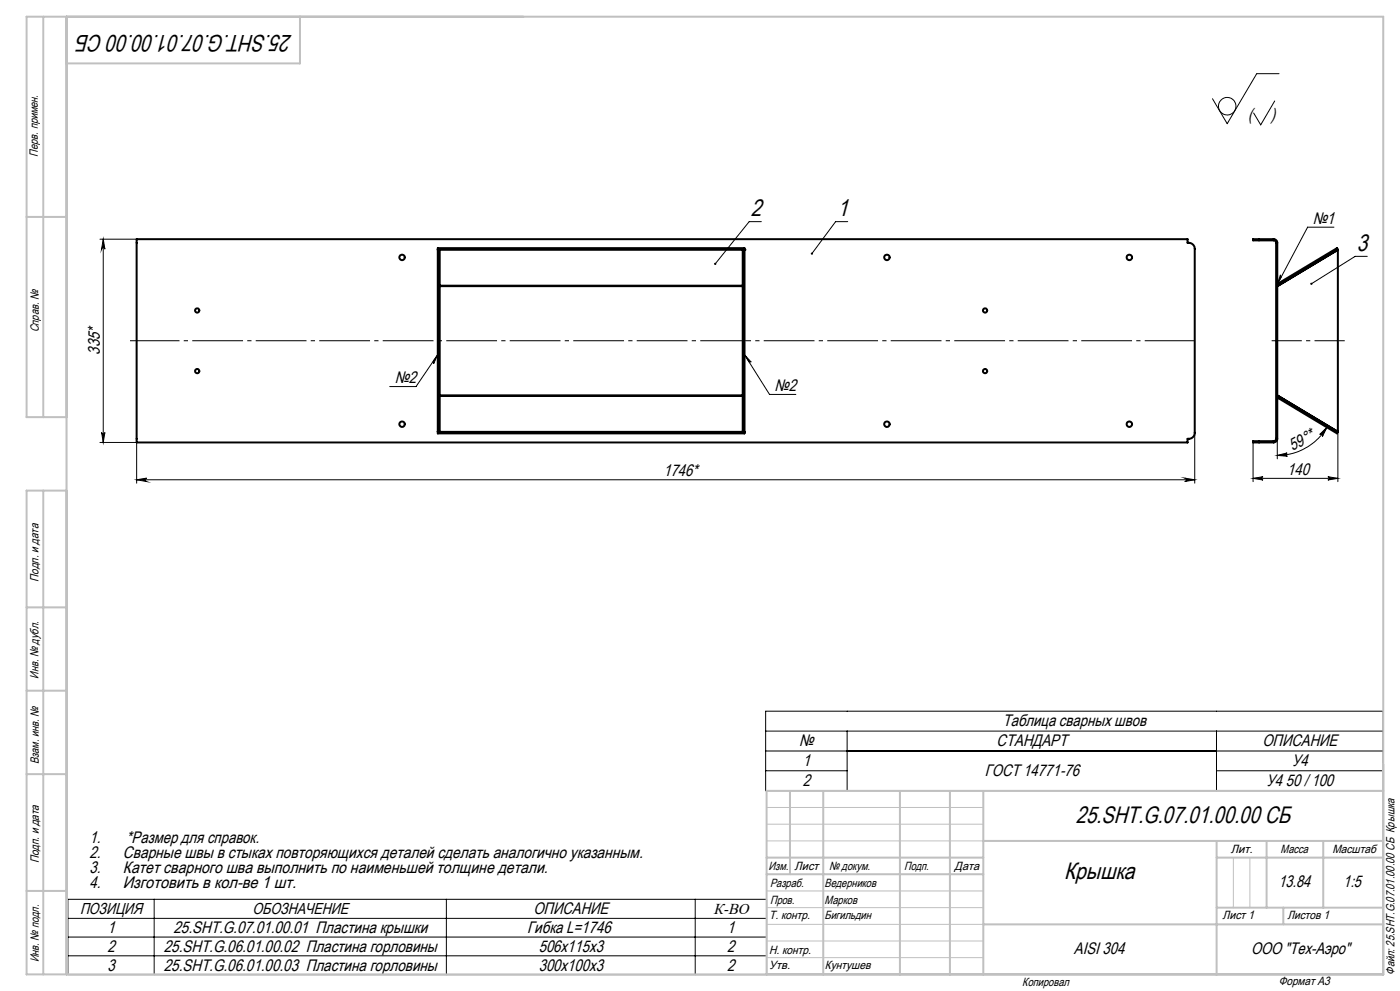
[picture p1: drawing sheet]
<svg xmlns="http://www.w3.org/2000/svg" width="420mm" height="297mm" viewBox="0 0 420 297" stroke-linecap="round" stroke-linejoin="round" font-family="sans-serif">
<g fill="none" stroke="#000" stroke-width=".6">
<path d="M41 71.7h315.3v1.1a1.85 1.85 0 0 1 2.1 1.8v55.1a1.85 1.85 0 0 1-2.1 1.8v1.1h-315.3zM131.3 74.9h.1M131.3 74.9h92M131.3 74.4h92v55.5h-92zM131.9 74.9v54.5h-.6M222.8 74.9v54.5h.5M223.3 74.9h.1M375.9 71.7h6.2a1.08 1.08 0 0 1 1.1 1.1v58.7a1.08 1.08 0 0 1-1.1 1.1h-6.2v-.4h6.3l.4-.2 .2-.5v-58.7l-.2-.6-.5-.2h-6.2zM401.4 74.9v54.5M131.9 85.6h90.9M131.9 85.8h90.9M383.5 85.6l-.3-.5 17.9-10.7 .3 .5-18.2 10.9"/>
<path d="M131.9 118.7h90.9M131.9 118.5h90.9M383.2 118.5l18.2 10.9-.3 .5-17.9-10.8 .3-.4M131.3 129.4h92"/>
<circle cx="120.6" cy="77.1" r=".81"/>
<circle cx="266.1" cy="77.1" r=".81"/>
<circle cx="338.8" cy="77.1" r=".81"/>
<circle cx="59.2" cy="93" r=".64"/>
<circle cx="295.5" cy="93" r=".64"/>
<circle cx="59.2" cy="111.2" r=".64"/>
<circle cx="295.5" cy="111.2" r=".64"/>
<circle cx="120.6" cy="127.1" r=".81"/>
<circle cx="266.1" cy="127.1" r=".81"/>
<circle cx="338.8" cy="127.1" r=".81"/>
</g>
<g fill="none" stroke="#000" stroke-width=".3">
<path d="M382.4 30.3l-4.2 7.1-2.1-3.5M383.7 22.1h-6.7l-8.8 15-4.5-7.5M30 71.7h11M31 71.7l.5 3a.49 .49 0 0 0-.5-.5 .49 .49 0 0 0-.5 .5zM31 71.7v60.9M228.4 66.4h-3.6l-10.2 12.7M254.3 66.4h-3.6l-7.1 9.6M400.2 68.1h-7.9l-9.1 17.1M410.2 76.8h-3.7l-13.1 8.3M384.1 82.4l.3 .6-1.2 2.2zM131.3 106.3l-1.2 2.7-.2-.7zM131.3 106.3l-6.5 9.5h-7.9"/>
<path d="M223.3 106.3l2.1 2.2-.7-.1zM223.3 106.3l7.6 11.9h7.9M30 132.6h11v12.2M30.5 129.6a.49 .49 0 0 0 .5 .5 .49 .49 0 0 0 .5-.5l-.5 3zM358.4 129.7v15.1M375.9 132.6v11.8M383.2 136.5l3-.8a.5 .5 0 0 0-.5 .6 .5 .5 0 0 0 .5 .4zM383.2 131.5v6M398.1 128.1l-1.4 2.7a.51 .51 0 0 0-.1-.7 .51 .51 0 0 0-.7 .1zM398.1 128.1a17.4 17.4 0 0 1-14.9 8.4M401.4 129.4v15M41 143.8l3-.5a.51 .51 0 0 0-.5 .5 .51 .51 0 0 0 .5 .5z"/>
<path d="M41 143.8h317.4M355.4 143.3l3 .5-3 .5a.51 .51 0 0 0 .5-.5 .51 .51 0 0 0-.5-.5zM375.9 143.4l3-.5a.49 .49 0 0 0-.4 .5 .49 .49 0 0 0 .4 .5zM375.9 143.4h25.5M398.4 142.9l3 .5-3 .5a.49 .49 0 0 0 .5-.5 .49 .49 0 0 0-.5-.5zM229.7 213.1h185.2v23.9h-185.2zM229.7 219.1h185.2M254.1 219.1v17.9M364.9 219.1v17.9M229.7 225.1h185.2M229.7 231h24.4M364.9 231h50"/>
<path d="M20.4 269.5h209.6v22.6h-209.6zM20.4 275.2h209.6M46.2 269.5v22.6M133.9 269.5v22.6M208.6 269.5v22.6M20.4 280.8h209.6M20.4 286.5h209.6"/>
<circle cx="368.2" cy="31.8" r="2.63"/>
</g>
<path d="M381.5 102.1h21.9" fill="none" stroke="#000" stroke-width=".3" stroke-dasharray="15.2 1.3 1.3 1.3" stroke-dashoffset="6.2" stroke-linecap="butt"/>
<path d="M39 102.1h319.3" fill="none" stroke="#000" stroke-width=".3" stroke-dasharray="15.2 1.3 1.3 1.3" stroke-dashoffset=".4" stroke-linecap="butt"/>
<path d="M230 242h65M230 247h65M230 252h65M370 257v15M375 257v15M230 277h65M230 272h65M230 267h65M230 287h65M230 282h65" fill="none" stroke="#c0c0c0" stroke-width=".3"/>
<g fill="none" stroke="#c0c0c0" stroke-width=".6">
<path d="M13 5v120M20 5v287M90 5v14h-70M8 65h12M20 125h-12v-120h407v287h-407v-145h12M13 147v145M8 182h12M8 207h12M8 232h12M237 237v25M247 237v55M270 237v55"/>
<path d="M285 237v55M295 237v55M415 237h-185v55M230 257h65M295 252h120M365 252v40M365 257h50M380 252v20M397 252v20M8 267h12M230 262h65M295 277h120"/>
<path d="M365 272h50M385 272v5"/>
</g>
<g fill="#000">
<path d="M243.3 75.8v.4l.3-.2-.2 .3a.34 .34 0 0 0 .5-.1 .34 .34 0 0 0-.2-.5 .34 .34 0 0 0-.4 .1zM214.3 78.9v.4l.3-.2-.3 .2a.33 .33 0 0 0 .5 0 .33 .33 0 0 0-.1-.5 .33 .33 0 0 0-.4 .1zM393.1 84.8v.4l.3-.1-.3 .1a.33 .33 0 0 0 .5 .1 .33 .33 0 0 0 0-.5 .33 .33 0 0 0-.5 0z"/>
<path d="M131.3 106.3l-1.2 2.7-.2-.7zM223.3 106.3l2.1 2.2-.7-.1zM384.1 82.4l.3 .6-1.2 2.2z"/>
<path d="M30.5 129.6a.49 .49 0 0 0 .5 .5 .49 .49 0 0 0 .5-.5l-.5 3zM31 71.7l.5 3a.49 .49 0 0 0-.5-.5 .49 .49 0 0 0-.5 .5z"/>
<path d="M383.2 136.5l3-.8a.5 .5 0 0 0-.5 .6 .5 .5 0 0 0 .5 .4zM398.1 128.1l-1.4 2.7a.51 .51 0 0 0-.1-.7 .51 .51 0 0 0-.7 .1z"/>
<path d="M41 143.8l3-.5a.51 .51 0 0 0-.5 .5 .51 .51 0 0 0 .5 .5zM355.4 143.3l3 .5-3 .5a.51 .51 0 0 0 .5-.5 .51 .51 0 0 0-.5-.5z"/>
<path d="M375.9 143.4l3-.5a.49 .49 0 0 0-.4 .5 .49 .49 0 0 0 .4 .5zM398.4 142.9l3 .5-3 .5a.49 .49 0 0 0 .5-.5 .49 .49 0 0 0-.5-.5z"/>
</g>
<g font-size="7.1">
<text x="87.6" y="10.6" transform="rotate(-180 87.6 10.6)">25.SHT.G.07.01.00.00 СБ</text>
<text x="225.3" y="64.9">2</text>
<text x="251.2" y="64.9">1</text>
<text x="407.1" y="75.2">3</text>
<text x="322.8" y="246.8">25.SHT.G.07.01.00.00 СБ</text>
<text x="319.2" y="263.4">Крышка</text>
</g>
<g font-size="5.1">
<text x="374.5" y="36">(</text>
<text x="381.3" y="36">)</text>
</g>
<g font-size="5">
<text x="393.8" y="67">№1</text>
<text x="29.9" y="106.3" transform="rotate(-90 29.9 106.3)">335*</text>
<text x="118.4" y="114.8">№2</text>
<text x="232.4" y="117.1">№2</text>
<text x="387.8" y="135.2" transform="rotate(-29 387.8 135.2)">59°*</text>
<text x="199" y="142.7">1746*</text>
<text x="386.2" y="142.3">140</text>
<text x="300.8" y="217.7">Таблица сварных швов</text>
<text x="239.8" y="223.7">№</text>
<text x="299" y="223.7">СТАНДАРТ</text>
<text x="378.7" y="223.7">ОПИСАНИЕ</text>
<text x="240.8" y="229.6">1</text>
<text x="295.4" y="232.6">ГОСТ 14771-76</text>
<text x="387.6" y="229.6">У4</text>
<text x="240.8" y="235.6">2</text>
<text x="379.9" y="235.6">У4 50 / 100</text>
<text x="26.9" y="252.5">1.</text>
<text x="26.9" y="257">2.</text>
<text x="36.9" y="257">Сварные швы в стыках повторяющихся деталей сделать аналогично указанным.</text>
<text x="38" y="252.5">*Размер для справок.</text>
<text x="26.9" y="261.6">3.</text>
<text x="36.9" y="261.6">Катет сварного шва выполнить по наименьшей толщине детали.</text>
<text x="26.9" y="266.1">4.</text>
<text x="36.9" y="266.1">Изготовить в кол-ве 1 шт.</text>
<text x="383.5" y="265.9">13.84</text>
<text x="403" y="265.9">1:5</text>
<text x="160" y="274">ОПИСАНИЕ</text>
<text x="32.2" y="279.6">1</text>
<text x="52" y="279.6">25.SHT.G.07.01.00.01 Пластина крышки</text>
<text x="158.2" y="279.6">Гибка L=1746</text>
<text x="218.2" y="279.6">1</text>
<text x="32.2" y="285.3">2</text>
<text x="49.1" y="285.3">25.SHT.G.06.01.00.02 Пластина горловины</text>
<text x="161.6" y="285.3">506х115х3</text>
<text x="218.2" y="285.3">2</text>
<text x="322.2" y="285.8">AISI 304</text>
<text x="375.3" y="285.8">ООО &quot;Тех-Аэро&quot;</text>
<text x="32.2" y="290.9">3</text>
<text x="49.1" y="290.9">25.SHT.G.06.01.00.03 Пластина горловины</text>
<text x="161.6" y="290.9">300х100х3</text>
<text x="218.2" y="290.9">2</text>
</g>
<g font-size="4.7">
<text x="24" y="274.1">ПОЗИЦИЯ</text>
<text x="75.7" y="274.1">ОБОЗНАЧЕНИЕ</text>
<text x="214" y="273.8">К-ВО</text>
</g>
<g font-size="3.6">
<text x="11.4" y="46.9" transform="rotate(-90 11.4 46.9)">Перв. примен.</text>
<text x="11.6" y="99.6" transform="rotate(-90 11.6 99.6)">Справ. №</text>
<text x="11.5" y="174.4" transform="rotate(-90 11.5 174.4)">Подп. и дата</text>
<text x="11.6" y="203.4" transform="rotate(-90 11.6 203.4)">Инв. № дубл.</text>
<text x="11.6" y="229" transform="rotate(-90 11.6 229)">Взам. инв. №</text>
<text x="369.2" y="255.7">Лит.</text>
<text x="384.2" y="255.7">Масса</text>
<text x="399.7" y="255.7">Масштаб</text>
<text x="11.7" y="258.8" transform="rotate(-90 11.7 258.8)">Подп. и дата</text>
<text x="230.6" y="260.6">Изм.</text>
<text x="238.4" y="260.6">Лист</text>
<text x="248.7" y="260.6">№ докум.</text>
<text x="271.3" y="260.7">Подп.</text>
<text x="286.4" y="260.7">Дата</text>
<text x="231" y="265.7">Разраб.</text>
<text x="247.4" y="265.7">Ведерников</text>
<text x="230.7" y="275.5">Т. контр.</text>
<text x="231" y="270.9">Пров.</text>
<text x="247.4" y="275.5">Бигильдин</text>
<text x="247.4" y="270.9">Марков</text>
<text x="366.8" y="275.5">Лист 1</text>
<text x="386.2" y="275.5">Листов 1</text>
<text x="230.7" y="285.8">Н. контр.</text>
<text x="11.6" y="288.4" transform="rotate(-90 11.6 288.4)">Инв. № подл.</text>
<text x="230.7" y="290.5">Утв.</text>
<text x="247.4" y="290.5">Кунтушев</text>
<text x="418.4" y="292.1" transform="rotate(-90 418.4 292.1)">Файл: 25.SHT.G.07.01.00.00 СБ Крышка</text>
<text x="306.7" y="295.4">Копировал</text>
<text x="383.6" y="295.2">Формат A3</text>
</g>
</svg>
